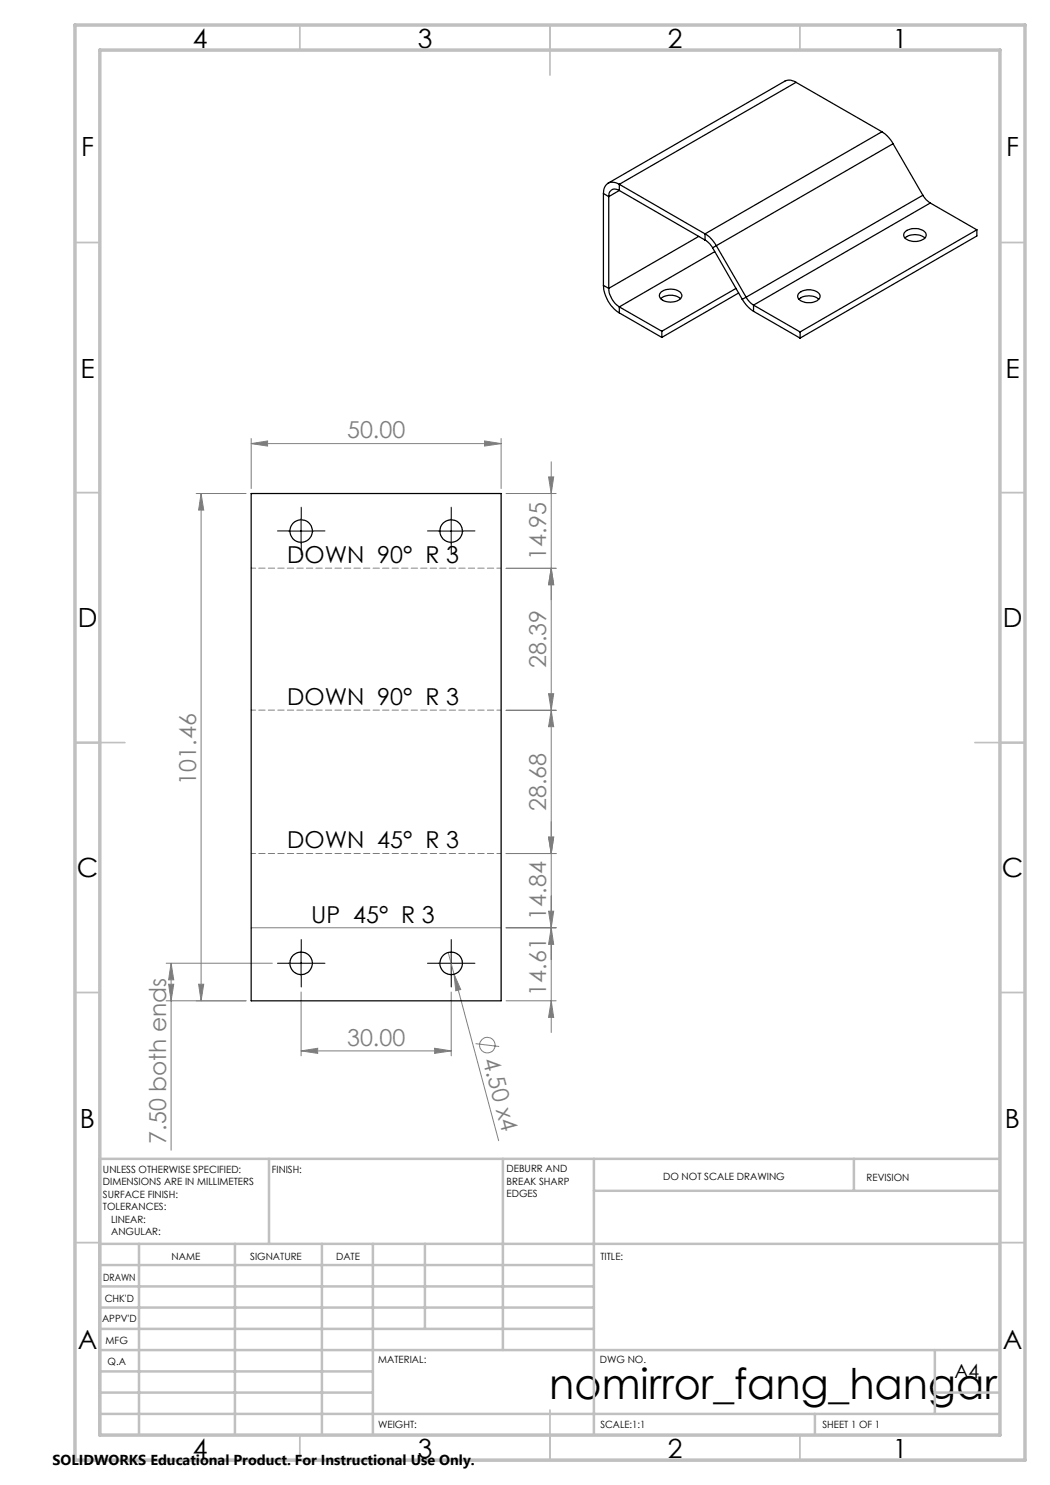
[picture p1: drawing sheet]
<svg xmlns="http://www.w3.org/2000/svg" width="210mm" height="297mm" viewBox="0 0 210 297" stroke-linecap="round" stroke-linejoin="round" font-family="sans-serif">
<g fill="none" stroke="#808080" stroke-width=".2">
<path d="M39.2 98.7h10M40.2 98.7l.5 3.3h-1zM40.2 98.7v101.5M50.2 88.7l3.3-.5v1zM50.2 87.7v10M50.2 88.7h50M96.9 88.2l3.3 .5-3.3 .5zM100.2 87.7v10M101.2 98.7h10M109.7 95.4h1l-.5 3.3zM110.2 92.4v114.1M110.2 113.7l.5 3.2h-1z"/>
<path d="M111.2 113.7h-10M109.7 138.7h1l-.5 3.4zM101.2 142.1h10M110.2 142.1l.5 3.2h-1zM101.2 170.7h10M109.7 167.4h1l-.5 3.3zM33.2 192.6h21.3M33.7 196.8h1l-.5 3.4zM34.2 192.6v37.4M34.2 192.6l.5 3.4h-1zM39.7 196.8h1l-.5 3.4zM50.2 185.6h50"/>
<path d="M60.2 198.4v12.8M89.6 190.5l10.1 37.6M90.2 198.4v12.8M90.8 194.8l1.3 3.1-.9 .3zM101.2 185.6h10M109.7 182.2h1l-.5 3.4zM110.2 185.6l.5 3.3h-1zM49.2 200.2h-16M60.2 210.2l3.3-.5v1zM60.2 210.2h30M86.9 209.7l3.3 .5-3.3 .5zM95.1 208.7l4.7 .6"/>
<path d="M101.2 200.2h10M110.2 200.2l.5 3.3h-1z"/>
<circle cx="97.5" cy="209" r="1.56"/>
</g>
<g fill="none" stroke="#000" stroke-width=".2" stroke-dasharray="15.2 1.3 1.3 1.3">
<path d="M57.7 106.2h-2.2M60.2 103.7v-2.3M60.2 108.7v2.2M62.7 106.2h2.3M87.7 106.2h-2.2M90.2 103.7v-2.3M90.2 108.7v2.2M92.7 106.2h2.3M57.7 192.6h-2.2M60.2 190.1v-2.2M60.2 195.1v2.3M62.7 192.6h2.3"/>
<path d="M87.7 192.6h-2.2M90.2 190.1v-2.2M90.2 195.1v2.3M92.7 192.6h2.3"/>
</g>
<path d="M57.7 106.2h5M60.2 103.7v5M87.7 106.2h5M90.2 103.7v5M57.7 192.6h5M60.2 190.2v5M87.7 192.6h5M90.2 190.2v5" fill="none" stroke="#000" stroke-width=".2"/>
<path d="M50.2 113.6h50M50.2 142h50M50.2 170.7h50" fill="none" stroke="#808080" stroke-width=".2" stroke-dasharray="1.3 .6" stroke-dashoffset=".4"/>
<g fill="none" stroke="#c0c0c0" stroke-width=".35">
<path d="M60 5v5M110 5v10M160 5v5M15 48.5h5M200 48.5h5M15 98.5h5M200 98.5h5M15 148.5h10M195 148.5h10M15 198.5h5M200 198.5h5M15 248.5h5"/>
<path d="M200 248.5h5M60 287v5M110 282v10M160 287v5"/>
</g>
<g fill="none" stroke="#c0c0c0" stroke-width=".5">
<path d="M53.8 231.8v17M100.6 231.8v38.2M118.8 231.8v55.2M118.8 238.2h81.2M170.8 231.8v6.4M200 231.8h-180v55.2M20 248.8h180M20 257.3h98.8M20 253h98.8M27.8 248.8v38.2M47 248.8v38.2M64.4 248.8v38.2"/>
<path d="M74.6 248.8v38.2M85 248.8v17M20 265.8h98.8M20 261.5h98.8M20 278.5h54.6M20 274.3h54.6M20 270h180M187 278.5h13M187 270v12.8M20 282.8h180M163 282.8v4.2"/>
</g>
<path d="M15 5h190v287h-190zM20 10h180v277h-180z" fill="none" stroke="#c0c0c0" stroke-width=".7"/>
<g fill="#808080">
<path d="M90.8 194.8l1.3 3.1-.9 .3z"/>
<path d="M86.9 209.7l3.3 .5-3.3 .5zM60.2 210.2l3.3-.5v1z"/>
<path d="M50.2 88.7l3.3-.5v1zM96.9 88.2l3.3 .5-3.3 .5z"/>
<path d="M109.7 138.7h1l-.5 3.4zM110.2 113.7l.5 3.2h-1zM109.7 167.4h1l-.5 3.3zM110.2 142.1l.5 3.2h-1z"/>
<path d="M39.7 196.8h1l-.5 3.4zM40.2 98.7l.5 3.3h-1zM110.2 185.6l.5 3.3h-1zM109.7 167.4h1l-.5 3.3zM110.2 200.2l.5 3.3h-1zM109.7 182.2h1l-.5 3.4z"/>
<path d="M34.2 192.6l.5 3.4h-1zM33.7 196.8h1l-.5 3.4zM109.7 95.4h1l-.5 3.3zM110.2 113.7l.5 3.2h-1z"/>
</g>
<g fill="none" stroke="#000" stroke-width=".25">
<path d="M159.2 16.5l-1-.5-1.2 .2-35.4 20.5M159.2 16.5l-35.3 20.4M159.2 16.5l17.2 9.8M120.7 38.7l1 .6M120.7 38.7v18.4M121.7 39.3v18.4M123.9 36.9a1.94 1.94 0 0 0-2.3-.3 1.94 1.94 0 0 0-.9 2.1M123.9 38.1a1.29 1.29 0 0 0-1.5-.1 1.29 1.29 0 0 0-.7 1.3M123.9 38.1l17.1 9.9M123.9 36.9v1.2M123.9 36.9l17.1 9.9M123.9 38.1l-2.2 1.2"/>
<path d="M176.4 26.3a6.5 6.5 0 0 1 2.2 2.4M176.4 26.3l-35.4 20.5M178.6 28.7l-35.3 20.4M178.6 28.7l6 10.3M184.6 39l.6 1 .9 .6M184.6 39l-35.4 20.4M120.7 57.1a6.9 6.9 0 0 0 3.2 5.5M120.7 57.1l1 .6M121.7 57.7a4.9 4.9 0 0 0 2.2 3.7M132.2 59.7a3.2 3.2 0 0 1 3.9 0M132.3 58.3a3.1 3.1 0 0 1 3.9 .4 1.16 1.16 0 0 1-1.1 1.6 2.72 2.72 0 0 1-3.2-1v-.4zM139.8 47.3l-18.1 10.4"/>
<path d="M141 46.8a6.4 6.4 0 0 1 2.3 2.3M141 48l1 .9 .5 .7M141 46.8v1.2M142.5 49.6l5.9 10.3M142.9 50.3l-19 11.1M143.3 49.1l-.8 .5M143.3 49.1l5.9 10.3M147.2 57.7l-14.8 8.5M147.7 58.6l-15.3 8.9M148.4 59.9a7 7 0 0 0 2.3 2.4M149.2 59.4l.7 1 .8 .6M149.2 59.4l-.8 .5"/>
<path d="M159.8 59.9a3.2 3.2 0 0 1 4 0M159.9 58.5a2.95 2.95 0 0 1 4.1 .6 1.66 1.66 0 0 1-1.9 1.4 2.27 2.27 0 0 1-2.6-1.2l.1-.5zM181 47.6a3.1 3.1 0 0 1 4 0M181.2 46.2a3.1 3.1 0 0 1 3.9 .4 1.05 1.05 0 0 1-.8 1.4 3.1 3.1 0 0 1-3.5-.6v-.6zM186.1 40.6l-35.4 20.4M186.1 40.6l9.3 5.4M195.4 46v1.2l-35.4 20.4M195.4 46l-35.4 20.4M123.9 61.4v1.2M123.9 61.4l8.5 4.8M123.9 62.6l8.5 4.9M132.4 66.2v1.3"/>
<path d="M150.7 61l9.3 5.4M150.7 62.3l9.3 5.3M150.7 61v1.3M160 66.4v1.2M50.2 98.7h50v101.5h-50z"/>
<circle cx="60.2" cy="106.2" r="2.26"/>
<circle cx="90.2" cy="106.2" r="2.26"/>
<circle cx="60.2" cy="192.7" r="2.24"/>
<circle cx="90.2" cy="192.7" r="2.25"/>
</g>
<text font-size="8.5" x="109.9" y="279.7">nomirror_fang_hangar</text>
<g font-size="5.3">
<text x="38.5" y="9.5">4</text>
<text x="83.5" y="9.5">3</text>
<text x="133.6" y="9.5">2</text>
<text x="178.6" y="9.5">1</text>
<text x="16.2" y="31.2">F</text>
<text x="201.2" y="31.2">F</text>
<text x="16.1" y="75.5">E</text>
<text x="201.1" y="75.5">E</text>
<text x="15.5" y="125.5">D</text>
<text x="200.5" y="125.5">D</text>
<text x="15.4" y="175.5">C</text>
<text x="200.4" y="175.5">C</text>
<text x="16" y="225.5">B</text>
<text x="201" y="225.5">B</text>
<text x="15.5" y="269.7">A</text>
<text x="200.5" y="269.7">A</text>
<text x="38.5" y="291.5">4</text>
<text x="83.5" y="291.5">3</text>
<text x="133.6" y="291.5">2</text>
<text x="178.6" y="291.5">1</text>
</g>
<g font-size="4.7" fill="#808080">
<text x="69.4" y="87.7">50.00</text>
<text x="109.2" y="112" transform="rotate(-90 109.2 112)">14.95</text>
<text x="109.2" y="133.6" transform="rotate(-90 109.2 133.6)">28.39</text>
<text x="39.2" y="156.9" transform="rotate(-90 39.2 156.9)">101.46</text>
<text x="109.2" y="162.2" transform="rotate(-90 109.2 162.2)">28.68</text>
<text x="109.2" y="183.9" transform="rotate(-90 109.2 183.9)">14.84</text>
<text x="109.2" y="199.1" transform="rotate(-90 109.2 199.1)">14.61</text>
<text x="69.4" y="209.1">30.00</text>
<text x="96.5" y="211.9" transform="rotate(75 96.5 211.9)">4.50 x4</text>
<text x="33.2" y="228.7" transform="rotate(-90 33.2 228.7)">7.50 both ends</text>
</g>
<g font-size="4.7">
<text x="57.4" y="112.6">DOWN 90° R 3</text>
<text x="57.4" y="141">DOWN 90° R 3</text>
<text x="57.4" y="169.7">DOWN 45° R 3</text>
<text x="62.2" y="184.5">UP 45° R 3</text>
</g>
<text font-size="3.9" x="190.9" y="275.5">A4</text>
<text font-size="2.9" x="10.5" y="292.9">SOLIDWORKS Educational Product. For Instructional Use Only.</text>
<g font-size="2">
<text x="20.6" y="234.6">UNLESS OTHERWISE SPECIFIED:</text>
<text x="20.6" y="237.1">DIMENSIONS ARE IN MILLIMETERS</text>
<text x="20.6" y="239.6">SURFACE FINISH:</text>
<text x="54.4" y="234.6">FINISH:</text>
<text x="101.3" y="234.5">DEBURR AND</text>
<text x="101.3" y="237">BREAK SHARP</text>
<text x="101.3" y="239.5">EDGES</text>
<text x="132.6" y="236">DO NOT SCALE DRAWING</text>
<text x="173.3" y="236.2">REVISION</text>
<text x="20.6" y="242.1">TOLERANCES:</text>
<text x="22.2" y="244.6">LINEAR:</text>
<text x="22.2" y="247.1">ANGULAR:</text>
<text x="34.3" y="252">NAME</text>
<text x="50" y="251.9">SIGNATURE</text>
<text x="67.2" y="251.9">DATE</text>
<text x="120.1" y="251.9">TITLE:</text>
<text x="20.6" y="256.1">DRAWN</text>
<text x="20.9" y="260.3">CHK'D</text>
<text x="20.4" y="264.4">APPV'D</text>
<text x="21.1" y="268.8">MFG</text>
<text x="21.5" y="273">Q.A</text>
<text x="75.6" y="272.5">MATERIAL:</text>
<text x="120" y="272.5">DWG NO.</text>
<text x="75.6" y="285.5">WEIGHT:</text>
<text x="120.1" y="285.6">SCALE:1:1</text>
<text x="164.5" y="285.6">SHEET 1 OF 1</text>
</g>
</svg>
